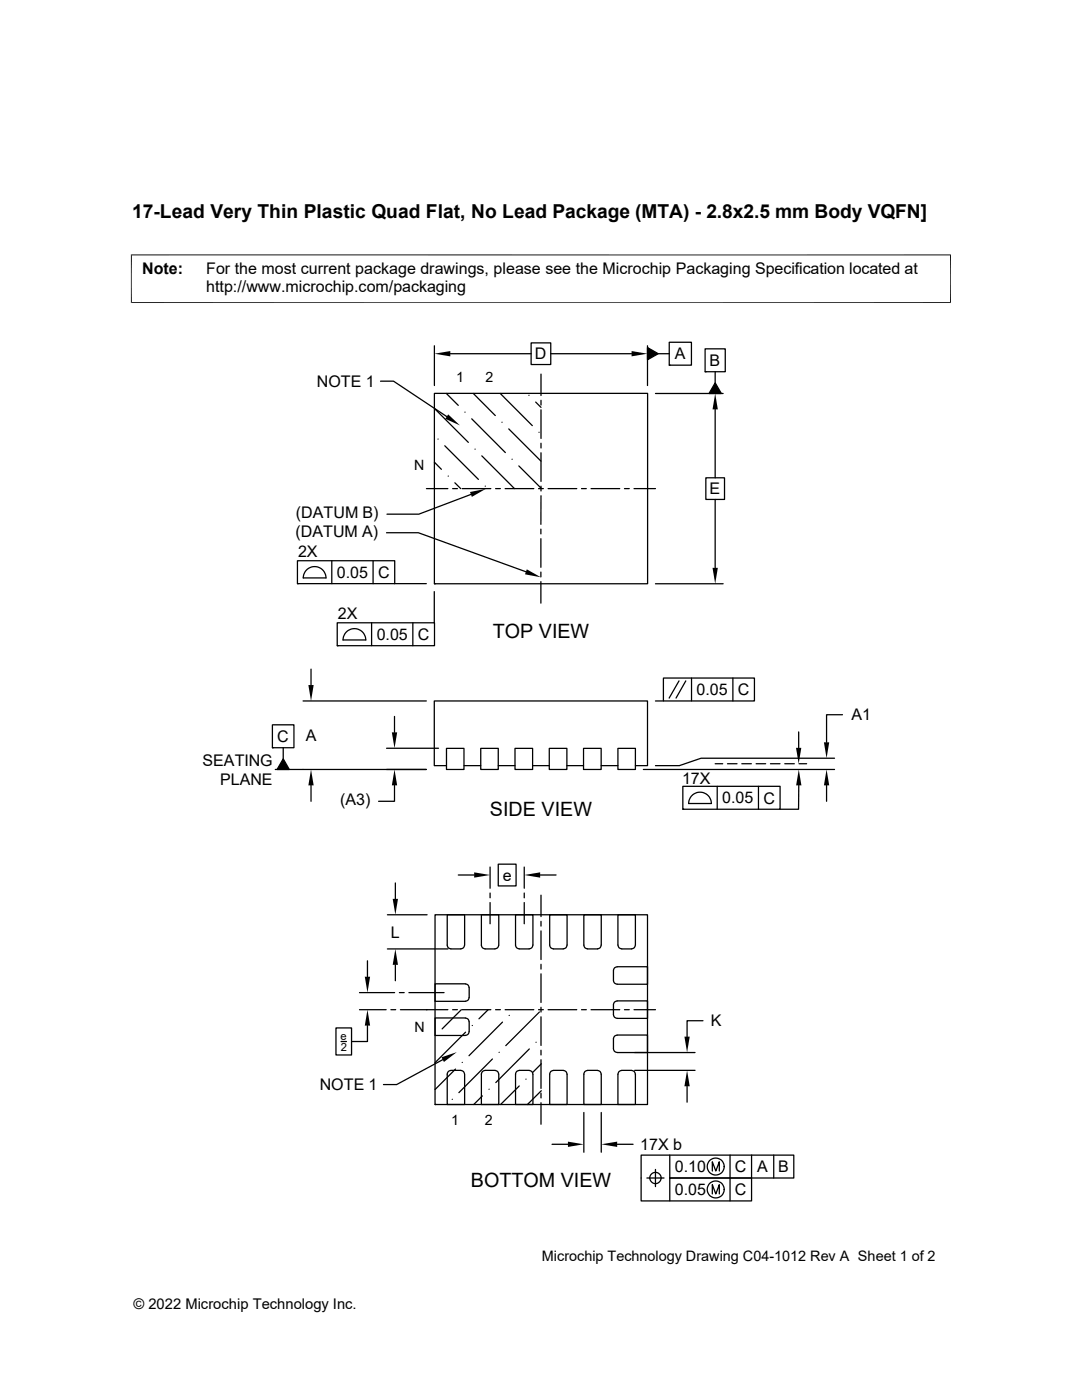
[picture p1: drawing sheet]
<svg xmlns="http://www.w3.org/2000/svg" width="216mm" height="279mm" viewBox="0 0 216 279" stroke-linecap="round" stroke-linejoin="round" font-family="sans-serif">
<g fill="none" stroke="#000" stroke-width=".25">
<path d="M75.9 76.1h2.6l10.7 7M86.7 69v7.9M86.7 78.5h42.5v38h-42.5zM89 78.5l2.4 2.4M89.9 70.6h16.1M94.4 78.5l4.4 4.4M99.8 78.5l6.4 6.4M105.5 78.9h.1M106 68.4h3.9v4.3h-3.9zM107.9 74.7v4.2M107.9 79.9v.9M109.9 70.6h16.1"/>
<path d="M129.2 69.4l2.1 1.2-2.1 1.2zM129.2 69v7.9M130.8 78.5h13.5M131.3 70.6h2.2M133.5 68.3h4.5v4.6h-4.5zM133.5 72.9h.1M140.7 69.6h4v4.6h-4zM140.7 74.2h.1M142.7 76.4l1.2 2.1h-2.4zM142.7 74.2v2.2M85.1 97.5h4.3M86.7 92.2l1.4 1.5"/>
<path d="M86.7 81.6l6.8 6.7M87.4 87.6h.1M88.8 89l6.7 6.7M89.4 95h.1M90.3 97.5h1M90.8 96.4l1.1 1.1M92.2 97.5h5.7M92.8 82.3h.1M94 98.7l-10.4 3.9h-6.4M94.1 83.6l6.7 6.7M94.8 89.6h.1M96.1 91l6.6 6.5"/>
<path d="M96.8 97h.1M98.9 97.5h.9M100.2 84.3h.1M100.8 97.5h5.7M101.5 85.6l6.4 6.4M102.2 91.7h.1M103.5 93l4.4 4.4M106.9 80.2l1 1.1M107.5 97.5h.9M107.5 86.3h.1M107.9 81.8v5.7M107.9 88.5v.9"/>
<path d="M107.9 90.4v5.7M107.9 97v1M107.9 98.9v5.7M109.4 97.5h5.7M116 97.5h1M117.9 97.5h5.8M124.6 97.5h1M126.5 97.5h4.3M140.8 95.4h3.8v4.3h-3.8zM142.7 81.7v13.7M142.7 99.7v13.6M59.4 111.9h19.4v4.6h-19.4z"/>
<path d="M59.4 116.5h.1M61.3 113.6a2.27 2.27 0 0 1 2.4-.3 2.27 2.27 0 0 1 1.3 2h-4.5l.2-.9zM66.2 111.9v4.6M74.4 111.9v4.6M77.1 106.3h6.4l21.4 7.8M78.7 116.5h6.4M86.7 118.1v6.2M86.7 116.5h.1M107.9 105.6v1M107.9 107.5v5.7M107.9 114.2v.9M107.9 116.1v4.3"/>
<path d="M130.8 116.5h13.5M60.5 139.9h24.6M62.1 133.5v3.2M67.3 124.3h19.4v4.6h-19.4zM67.3 128.9h.1M69.2 126a2.27 2.27 0 0 1 2.5-.3 2.27 2.27 0 0 1 1.3 2h-4.5l.2-.9zM74.1 124.3v4.6M82.4 124.3v4.6M130.8 139.9h1.6M132.4 135.3h18.1v4.6h-18.1zM135.5 135.9l-2 3.4M136.8 135.9l-1.9 3.4"/>
<path d="M138 135.3v4.6M146.2 135.3v4.6M54.4 144.7h4.3v4.5h-4.3zM54.4 149.2h.1M56.5 149.2v2.2M56.5 151.4l1.2 2.2h-2.4zM62.1 156.7v3.2M77.1 149.3h10.4M78.7 156.7v3.2h-3.2M78.7 143v3.2M85.1 153.6h-30.2M89.1 149.4h3.5v4.2h-3.5z"/>
<path d="M89.1 152.8h-2.4v-12.9h42.5v12.9h-2.4M92.6 152.8h3.3M95.9 149.4h3.5v4.2h-3.5zM99.4 152.8h3.4M102.8 149.4h3.5v4.2h-3.5zM106.3 152.8h3.3M109.6 149.4h3.5v4.2h-3.5zM113.1 152.8h3.3M116.4 149.4h3.6v4.2h-3.6zM120 152.8h3.3M123.3 149.4h3.5v4.2h-3.5zM128.4 153.6h38.1"/>
<path d="M136.2 156.9h19.5v4.6h-19.5zM142.7 152.4h1.5M143.1 156.9v4.6M145.2 152.4h1.9M148 152.4h1.9M150.9 152.4h1.9M151.3 156.9v4.6M153.7 152.4h1.9M156.6 152.4h1.9M159.4 146.1v3.1M159.4 156.7l-.1 4.8h-3.7M159.4 152.4h1.6"/>
<path d="M164.9 156.7v3.2M166.5 151.3h-26.6l-4.3 1.5h-4.8M168.1 142.6h-3.2v5.5M78.9 176.2v3.2M91.4 174.6h3.2M97.8 173v4.3M97.8 178.2v1M99.4 172.5h3.6v4.3h-3.6zM104.6 173v4.3M104.6 178.2v1M107.8 174.6h3.2M107.9 178.6v4.3"/>
<path d="M136.2 161.5h.1M137.4 160.4h4.6M137.4 160.4a2.26 2.26 0 0 1 2.3-2.3 2.26 2.26 0 0 1 2.2 2.3M71.7 198.1h7M73.3 191.7v3.2M77.3 182.6h7.9M77.3 189.4h12.1M78.9 192.6v3.1M79.7 198.1h.9M81.6 198.1h7M86.8 182.6h42.4v37.8h-42.4zM89.2 182.6h3.5v6a.76 .76 0 0 1-.8 .8h-1.9a.72 .72 0 0 1-.8-.8z"/>
<path d="M93.6 197.1a.72 .72 0 0 0-.7-.7l-6.1-.1v3.5h6.1a.76 .76 0 0 0 .7-.7M93.6 197.1v2M96.1 182.6h3.4v6a.76 .76 0 0 1-.7 .8h-2a.72 .72 0 0 1-.7-.8zM97.8 180.1v4.3M104.6 180.1v4.3M106.3 188.6a.76 .76 0 0 1-.7 .8h-2a.72 .72 0 0 1-.7-.8v-6h3.4v6M107.9 183.9v.9M107.9 185.8v5.7M107.9 192.4v1M107.9 194.4v5.7M109.7 182.6h3.5l-.1 6a.76 .76 0 0 1-.7 .8h-2a.72 .72 0 0 1-.7-.8zM116.5 182.6h3.5v6a.76 .76 0 0 1-.8 .8h-2a.72 .72 0 0 1-.7-.8z"/>
<path d="M123.1 199.7h6.1v3.5h-6.1a.72 .72 0 0 1-.7-.7v-2a.72 .72 0 0 1 .7-.7M123.1 196.4a.72 .72 0 0 1-.7-.7v-2a.72 .72 0 0 1 .7-.7l6.1-.1v3.5h-6.1M126.8 188.6a.76 .76 0 0 1-.8 .8h-1.9a.72 .72 0 0 1-.8-.8v-6h3.5v6M67 205.1h3.1v5.4h-3.1zM68.1 207.9h1M71.7 201.5h5.3M73.3 204.7v3.2h-3.2M78 201.5h1M79.9 201.5h9.5M86.9 206.7h.1M88.3 211.5l-9.2 5h-2.6M90 213.6h1.9"/>
<path d="M90.2 219.4h.1M90.3 201.5h1M90.9 213.4l-4.1 4M91.9 213.6a.76 .76 0 0 1 .8 .8v6h-3.5v-6a.72 .72 0 0 1 .8-.8M92.1 201.5l-3.9 3.8M92.2 201.5h5.7M92.2 212h.1M92.9 206l-6.1 6.1M93.6 205.9a.72 .72 0 0 1-.7 .7M93.6 203.9a.72 .72 0 0 0-.7-.7h-6.1v3.5h6.1M93.6 203.9v2M94.2 204.7h.1"/>
<path d="M96.2 218.7l-1.7 1.7M96.8 213.6h2M97.4 201.5l-1.8 1.8M97.6 217.4h.1M98.3 211.3l-6.7 6.8M98.8 213.6a.76 .76 0 0 1 .7 .8v6h-3.4v-6a.72 .72 0 0 1 .7-.8M98.9 201.5h.9M99.6 210h.1M100.3 204l-6.7 6.7M100.8 201.5h5.7M101.6 202.6h.1M103.6 216.7l-3.7 3.7"/>
<path d="M103.6 213.6a.72 .72 0 0 0-.7 .8v6h3.4v-6M103.6 213.6h2M104.9 215.4h.1M105.6 213.6a.72 .72 0 0 1 .7 .8M105.6 209.3l-6.7 6.7M107 208h.1M107.5 201.5h.9M107.6 202l-6.7 6.7M107.9 201v1M107.9 202.9v5.7M107.9 209.6v.9M107.9 211.5v5.7"/>
<path d="M107.9 218.2v.9M108 217.7l-2.8 2.7M108 212.3l-1.7 1.7M109.4 201.5h5.7M110.4 213.6h2M112.4 213.6a.76 .76 0 0 1 .8 .8v6h-3.5v-6a.72 .72 0 0 1 .7-.8M116 201.5h1M117.2 213.6h2M117.9 201.5h5.8M119.2 213.6a.76 .76 0 0 1 .8 .8v6h-3.5v-6a.72 .72 0 0 1 .7-.8M123.1 210a.72 .72 0 0 1-.7-.7v-2a.72 .72 0 0 1 .7-.7h6.1v3.5h-6.1M124.1 213.6a.72 .72 0 0 0-.8 .8v6h3.5v-6"/>
<path d="M124.1 213.6h1.9M124.6 201.5h1M126 213.6a.72 .72 0 0 1 .8 .8M126.5 201.5h4.3M126.6 213.6h12.1M126.6 210.1h12.1M137.1 216.8v3.2M140.3 203.7h-3.2v3.2M86.8 220.4h.1M107.9 220.1v4.3M110.2 228.4h3.1M116.5 222v8"/>
<path d="M120 222v8M123.1 228.4h3.2M129.1 235.1h3.4M130.8 233.4v3.4M131.9 235.1a1.13 1.13 0 0 1-1.6 1 1.13 1.13 0 0 1-.3-1.9 1.13 1.13 0 0 1 1.8 .5l.1 .4M133.6 230.5v4.6h16.4v4.6h-22.1v-9.2h30.5v4.6h-24.8v4.6M142.1 233.7v-1.8l.7 1.8 .7-1.8v1.8M142.1 238.3v-1.9l.7 1.9 .7-1.9v1.9M145.7 230.5v9.2M150 230.5v4.6M154.4 230.5v4.6"/>
<circle cx="142.8" cy="237.4" r="1.69"/>
<circle cx="142.8" cy="232.8" r="1.69"/>
</g>
<g fill="#000">
<path d="M86.7 70.6l3.2-.5v1zM126 70.1l3.2 .5-3.2 .5zM129.2 69.4l2.1 1.2-2.1 1.2zM142.7 76.4l1.2 2.1h-2.4zM89.4 82.7l2.4 2.2-2.9-1.3zM93.8 98.2l3.1-.6-2.8 1.6zM142.7 78.5l.5 3.2h-1zM105.1 113.6l2.8 1.6-3.1-.6zM142.2 113.3h1l-.5 3.2zM61.5 136.7h1.1l-.5 3.2zM56.5 151.4l1.2 2.2h-2.4zM62.1 153.6l.5 3.1h-1.1z"/>
<path d="M78.2 146.2h1l-.5 3.1zM78.7 153.6l.5 3.1h-1zM158.8 149.2h1.1l-.5 3.2zM159.4 153.6l.5 3.1h-1zM164.9 153.6l.6 3.1h-1.1zM164.4 148.1h1.1l-.6 3.2zM78.4 179.4h1l-.5 3.2zM94.6 174.1l3.2 .5-3.2 .6zM104.6 174.6l3.2-.5v1.1zM72.8 194.9h1.1l-.6 3.2zM78.9 189.4l.5 3.2h-1zM73.3 201.5l.6 3.2h-1.1z"/>
<path d="M88.1 211l3-1-2.5 1.9zM137.1 213.6l.5 3.2h-1zM136.6 206.9h1l-.5 3.2zM113.3 227.8l3.2 .6-3.2 .5zM120 228.4l3.1-.6v1.1z"/>
</g>
<path d="M26.1 50.9h163.7M26.2 50.8v9.7M189.7 50.8v9.7M26.1 60.4h163.7" fill="none" stroke="#000" stroke-width=".2"/>
<g font-size="3.9">
<text x="98.3" y="127.4">TOP VIEW</text>
<text x="97.8" y="162.9">SIDE VIEW</text>
<text x="93.9" y="236.9">BOTTOM VIEW</text>
</g>
<text font-size="3.8" x="26.4" y="43.5">17-Lead Very Thin Plastic Quad Flat, No Lead Package (MTA) - 2.8x2.5 mm Body VQFN]</text>
<g font-size="3.2">
<text x="28.4" y="54.6">Note:</text>
<text x="41.1" y="58.3">http://www.microchip.com/packaging</text>
<text x="41.1" y="54.6">For the most current package drawings, please see the Microchip Packaging Specification located at</text>
<text x="106.7" y="71.7">D</text>
<text x="134.7" y="71.7">A</text>
<text x="63.2" y="77.2">NOTE 1</text>
<text x="141.6" y="73">B</text>
<text x="141.6" y="98.7">E</text>
<text x="59" y="107.1">(DATUM A)</text>
<text x="59.1" y="103.4">(DATUM B)</text>
<text x="59.5" y="111.1">2X</text>
<text x="67.2" y="115.3">0.05</text>
<text x="75.4" y="115.3">C</text>
<text x="67.4" y="123.5">2X</text>
<text x="75.2" y="127.7">0.05</text>
<text x="83.4" y="127.7">C</text>
<text x="139" y="138.7">0.05</text>
<text x="147.2" y="138.7">C</text>
<text x="169.9" y="143.8">A1</text>
<text x="55.3" y="148.1">C</text>
<text x="61" y="147.9">A</text>
<text x="40.4" y="152.9">SEATING</text>
<text x="43.9" y="156.7">PLANE</text>
<text x="67.9" y="160.7">(A3)</text>
<text x="136.1" y="156.4">17X</text>
<text x="144.1" y="160.3">0.05</text>
<text x="152.3" y="160.4">C</text>
<text x="100.3" y="175.8">e</text>
<text x="78" y="187.1">L</text>
<text x="141.8" y="204.9">K</text>
<text x="63.8" y="217.6">NOTE 1</text>
<text x="127.8" y="229.5">17X b</text>
<text x="134.7" y="234">0.10</text>
<text x="146.6" y="234">C</text>
<text x="151.1" y="234">A</text>
<text x="155.3" y="234">B</text>
<text x="134.7" y="238.5">0.05</text>
<text x="146.6" y="238.5">C</text>
</g>
<g font-size="2.9">
<text x="108.1" y="251.7">Microchip Technology Drawing C04-1012 Rev A Sheet 1 of 2</text>
<text x="26.6" y="261.3">© 2022 Microchip Technology Inc.</text>
</g>
<g font-size="2.8">
<text x="91" y="76.2">1</text>
<text x="96.9" y="76.1">2</text>
<text x="82.6" y="93.8">N</text>
<text x="82.7" y="205.9">N</text>
<text x="90" y="224.6">1</text>
<text x="96.8" y="224.6">2</text>
</g>
<g font-size="2.2">
<text x="68" y="207.6">e</text>
<text x="68" y="209.7">2</text>
</g>
</svg>
